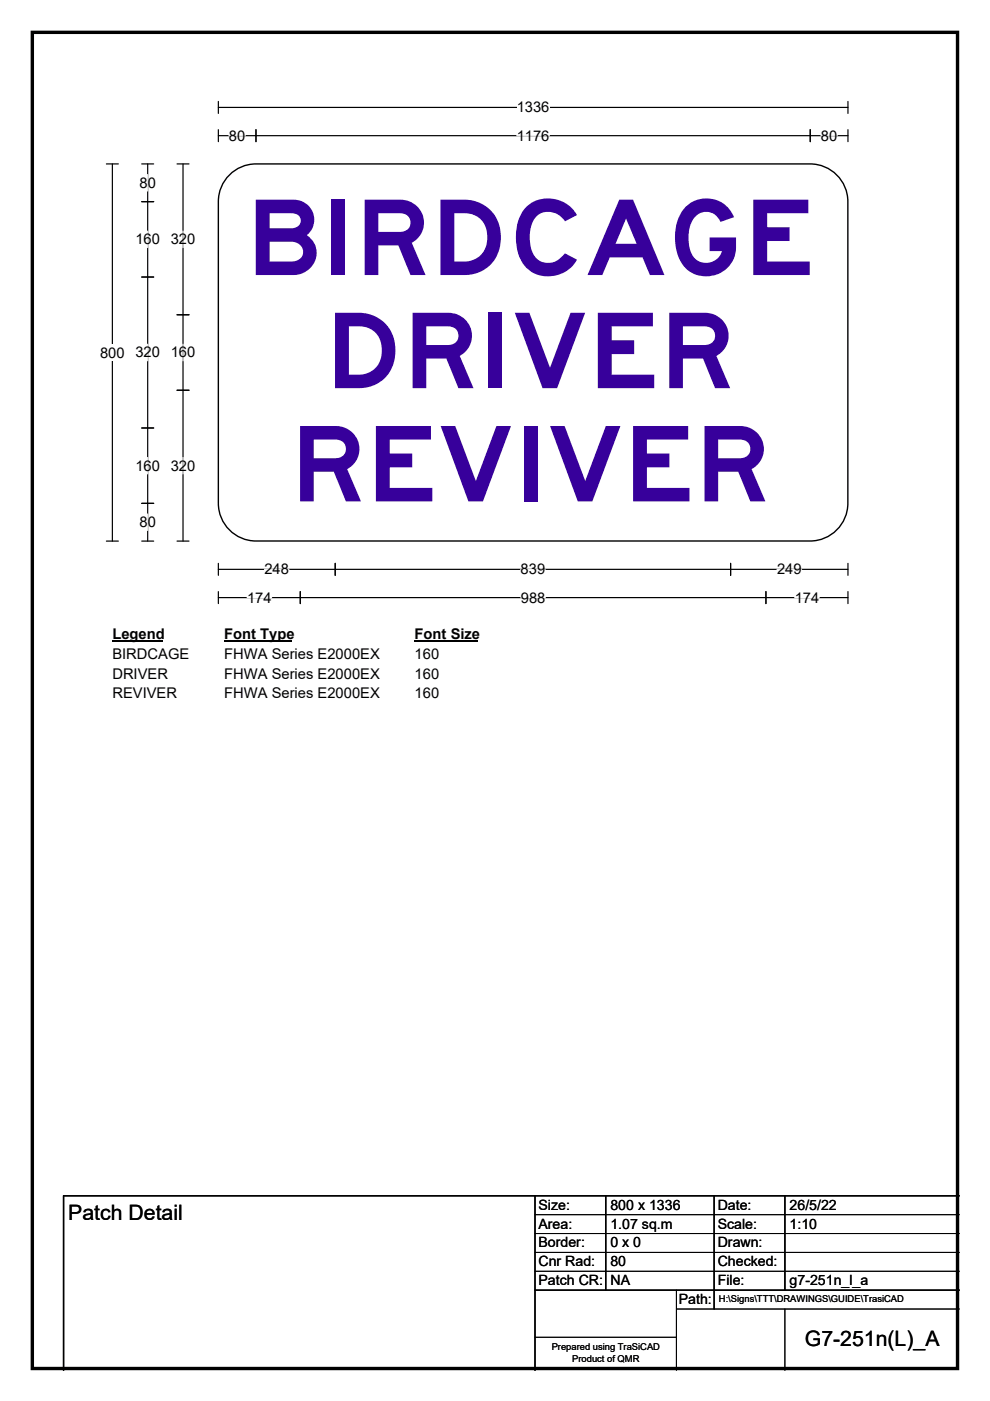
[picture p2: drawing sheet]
<svg xmlns="http://www.w3.org/2000/svg" width="210mm" height="297mm" viewBox="0 0 210 297" stroke-linecap="round" stroke-linejoin="round" font-family="sans-serif">
<path d="M6.9 6.9h196.2v283.3h-196.2z" fill="none" stroke="#000" stroke-width=".72"/>
<path d="M46.3 22.8h133.6M46.3 21.5v2.5M179.9 21.5v2.5" fill="none" stroke="#000" stroke-width=".25"/>
<path d="M109.6 21h6.9v3.5h-6.9z" fill="#fff"/>
<g fill="none" stroke="#000" stroke-width=".25">
<path d="M22.6 34.8h2.5M23.8 34.8v79.9M46.3 28.8h133.6M46.3 27.5v2.5M54.3 27.5v2.5M171.9 27.5v2.5M179.9 27.5v2.5M22.6 114.7h2.5M46.3 119.4v2.6M71.1 119.4v2.6M155 119.4v2.6M179.9 119.4v2.6"/>
<path d="M46.3 125.4v2.6M46.3 120.7h133.6M46.3 126.7h133.6M63.7 125.4v2.6M162.5 125.4v2.6M179.9 125.4v2.6"/>
</g>
<path d="M48.6 28.8h3.4M109.6 28.8h6.9M174.1 28.8h3.5M52.4 126.7h5.2M56.1 120.7h5.2M110.4 120.7h5.2M110.5 126.7h5.2M164.8 120.7h5.2M168.6 126.7h5.2" fill="none" stroke="#fff" stroke-width=".25"/>
<path d="M21.2 73h5.2v3.5h-5.2z" fill="#fff"/>
<path d="M30.1 34.8h2.5M31.3 34.8v79.9M37.5 34.8h2.6M38.8 34.8v79.9M30.1 42.8h2.5M30.1 58.7h2.5M37.5 66.7h2.6M30.1 90.7h2.5M37.5 82.7h2.6M30.1 106.7h2.5M30.1 114.7h2.5M37.5 114.7h2.6" fill="none" stroke="#000" stroke-width=".25"/>
<path d="M31.3 37v3.5M31.3 49v3.5M38.8 49v3.5M31.3 73v3.5M38.8 73v3.5M31.3 97v3.5M38.8 97v3.5M31.3 109v3.5" fill="none" stroke="#fff" stroke-width=".25"/>
<path d="M23.8 132.7h10.8v3.5h-10.8z" fill="#fff"/>
<path d="M23.8 136h10.8" fill="none" stroke="#000" stroke-width=".32"/>
<path d="M47.6 132.7h14.4v3.5h-14.4z" fill="#fff"/>
<path d="M47.6 136h14.4" fill="none" stroke="#000" stroke-width=".32"/>
<path d="M87.9 132.7h13.5v3.5h-13.5z" fill="#fff"/>
<path d="M87.9 136h13.5" fill="none" stroke="#000" stroke-width=".32"/>
<g fill="#fff">
<path d="M23.8 136.9h16.3v3.5h-16.3z"/>
<path d="M47.6 136.9h32.9v3.5h-32.9z"/>
<path d="M87.9 136.9h5.3v3.5h-5.3z"/>
<path d="M23.8 141.1h11.8v3.5h-11.8z"/>
<path d="M47.6 141.1h32.9v3.5h-32.9z"/>
<path d="M87.9 141.1h5.3v3.5h-5.3z"/>
<path d="M23.8 145.3h13.7v3.5h-13.7z"/>
<path d="M47.6 145.3h32.9v3.5h-32.9z"/>
<path d="M87.9 145.3h5.3v3.5h-5.3z"/>
</g>
<path d="M48.7 37.1a8 8 0 0 1 5.6-2.3h117.5a8 8 0 0 1 8 7.9v64a8 8 0 0 1-8 8h-117.5a8 8 0 0 1-8-8v-64a8 8 0 0 1 2.4-5.6z" fill-rule="evenodd" fill="#fff" stroke="#fff" stroke-width=".21"/>
<path d="M48.7 37.1a8 8 0 0 1 5.6-2.3h117.5a8 8 0 0 1 8 7.9v64a8 8 0 0 1-8 8h-117.5a8 8 0 0 1-8-8v-64a8 8 0 0 1 2.4-5.6zM113.5 253.5v37M128.5 253.5v20M151.5 253.5v24M166.5 253.5v20M203.5 253.5h-190v37M113.5 273.5h90" fill="none" stroke="#000" stroke-width=".3"/>
<path d="M113.5 257.5h90M113.5 261.5h90M113.5 265.5h90M113.5 269.5h90M143.5 273.5v17M143.5 277.5h60M166.5 277.5v13M113.5 283.5h30" fill="none" stroke="#000" stroke-width=".21"/>
<g font-size="22.2" fill="#37009b">
<text x="52.2" y="58.3">BIRDCAGE</text>
<text x="69" y="82.3">DRIVER</text>
<text x="61.6" y="106.3">REVIVER</text>
</g>
<g font-size="4.5">
<text x="14.5" y="258.6">Patch Detail</text>
<text x="170.7" y="285.4">G7-251n(L)_A</text>
</g>
<g font-size="3.1">
<text x="109.6" y="23.8">1336</text>
<text x="48.6" y="29.8">80</text>
<text x="109.6" y="29.8">1176</text>
<text x="174.1" y="29.8">80</text>
<text x="29.6" y="39.8">80</text>
<text x="28.7" y="51.8">160</text>
<text x="36.2" y="51.8">320</text>
<text x="21.2" y="75.8">800</text>
<text x="28.7" y="75.8">320</text>
<text x="36.2" y="75.8">160</text>
<text x="28.7" y="99.8">160</text>
<text x="36.2" y="99.8">320</text>
<text x="29.6" y="111.8">80</text>
<text x="56.1" y="121.8">248</text>
<text x="110.4" y="121.8">839</text>
<text x="164.8" y="121.8">249</text>
<text x="52.4" y="127.8">174</text>
<text x="110.5" y="127.8">988</text>
<text x="168.6" y="127.8">174</text>
<text x="23.8" y="135.5">Legend</text>
<text x="47.6" y="135.5">Font Type</text>
<text x="87.9" y="135.5">Font Size</text>
<text x="23.8" y="139.7">BIRDCAGE</text>
<text x="23.8" y="143.9">DRIVER</text>
<text x="47.6" y="139.7">FHWA Series E2000EX</text>
<text x="47.6" y="143.9">FHWA Series E2000EX</text>
<text x="87.9" y="139.7">160</text>
<text x="87.9" y="143.9">160</text>
<text x="23.8" y="148.1">REVIVER</text>
<text x="47.6" y="148.1">FHWA Series E2000EX</text>
<text x="87.9" y="148.1">160</text>
</g>
<g font-size="3">
<text x="114.2" y="256.5">Size:</text>
<text x="129.5" y="256.5">800 x 1336</text>
<text x="152.2" y="256.5">Date:</text>
<text x="167.5" y="256.5">26/5/22</text>
<text x="114.2" y="260.5">Area:</text>
<text x="129.5" y="260.5">1.07 sq.m</text>
<text x="152.2" y="260.5">Scale:</text>
<text x="167.5" y="260.5">1:10</text>
<text x="114.2" y="264.5">Border:</text>
<text x="114.2" y="268.5">Cnr Rad:</text>
<text x="129.5" y="264.5">0 x 0</text>
<text x="129.5" y="268.5">80</text>
<text x="152.2" y="264.5">Drawn:</text>
<text x="152.2" y="268.5">Checked:</text>
<text x="114.2" y="272.5">Patch CR:</text>
<text x="129.5" y="272.5">NA</text>
<text x="152.2" y="272.5">File:</text>
<text x="167.5" y="272.5">g7-251n_l_a</text>
<text x="144" y="276.5">Path:</text>
</g>
<g font-size="2">
<text x="152.5" y="276.1">H:\Signs\TTT\DRAWINGS\GUIDE\TrasiCAD</text>
<text x="117" y="286.3">Prepared using TraSiCAD</text>
<text x="121.4" y="288.7">Product of QMR</text>
</g>
</svg>
